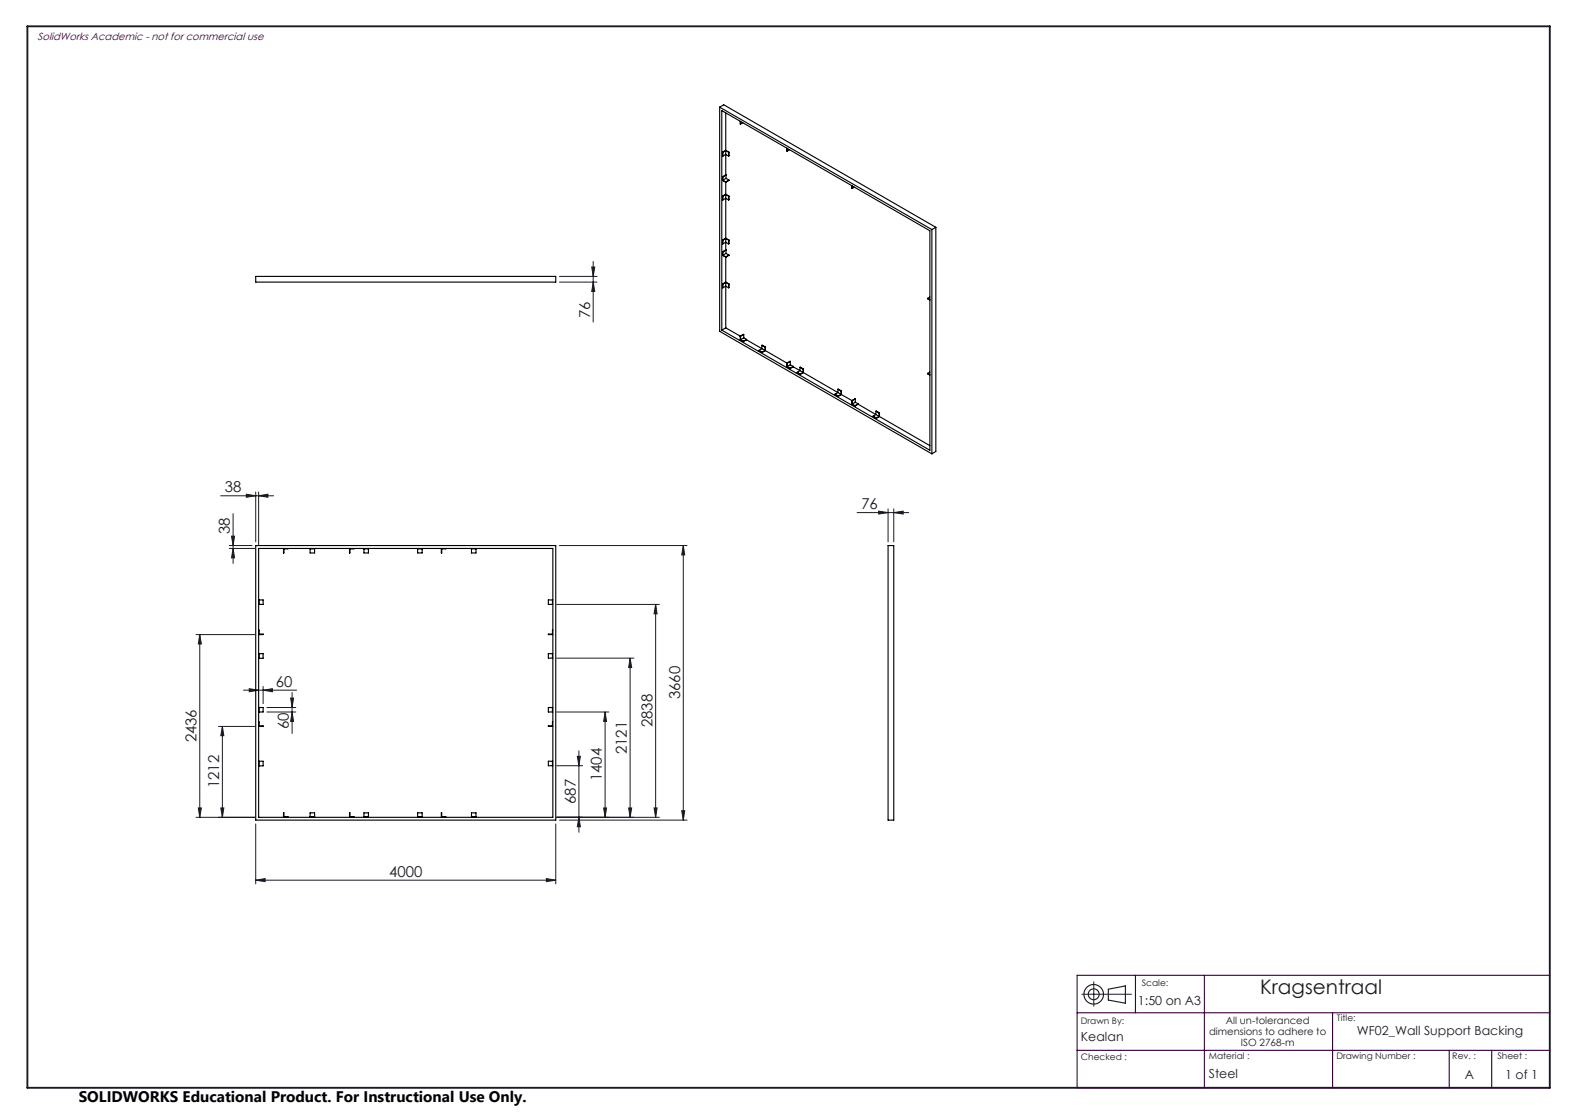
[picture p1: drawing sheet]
<svg xmlns="http://www.w3.org/2000/svg" width="420mm" height="297mm" viewBox="0 0 420 297" stroke-linecap="round" stroke-linejoin="round" font-family="sans-serif">
<g fill="none" stroke="#191924" stroke-width=".3">
<path d="M295.6 263.7l4.5-.8v4.6l-4.5-.9z"/>
<circle cx="291.6" cy="265.1" r="2.61"/>
<circle cx="291.7" cy="265.1" r="1.45"/>
</g>
<g fill="none" stroke="#191924" stroke-width=".27">
<path d="M149.2 73.7h10M149.2 75.2h10M157.8 71.2h.8l-.4 2.5zM158.2 69.7v16.2M158.2 75.2l.4 2.5h-.8zM58.8 132.2h14.2M62.2 136.9v13.3M65.7 131.8l2.5 .4-2.5 .4zM68.2 131.2v13.3M69 132.2l2.4-.4v.8zM69 131.2v14M228.6 136.7h13.7"/>
<path d="M234.3 136.3l2.5 .4-2.5 .4zM236.8 135.7v8.8M238.3 136.7l2.5-.4v.8zM238.3 135.7v8.8M61.1 145.4h6.1M61.1 146.2h6.8M61.7 142.9h.8l-.3 2.5zM62.2 146.2l.3 2.5h-.8zM149.2 145.4h34M182.2 145.4v73.2M182.2 145.4l.4 2.6h-.8zM52.3 169.2h15.6"/>
<path d="M53.3 169.2v48.7M53.3 169.2l.4 2.5h-.8zM148.4 175.5h20.7M148.4 161.1h27.4M168 175.5l.5 2.5h-.9zM168 175.5v42.4M174.8 161.1l.4 2.6h-.8zM174.8 161.1v56.8M58.3 193.7h9.6M59.3 193.7v24.2M59.3 193.7l.4 2.4h-.8zM64.9 184h14.2"/>
<path d="M66.5 183.6l2.5 .4-2.5 .4zM70.2 183v4.6M70.2 184l2.4-.4v.8zM71.2 188.6h7.7M71.2 189.8h7.7M77.5 186.1h.8l-.4 2.5zM77.9 184.6v10.9M77.9 189.8l.4 2.5h-.8zM148.4 189.8h13.9M161.4 189.8v28.1M161.4 189.8l.3 2.5h-.7zM52.3 217.9h15.6"/>
<path d="M52.9 215.4h.8l-.4 2.5zM58.9 215.4h.8l-.4 2.5zM68.2 219.7v16M148.2 219.7v16M148.4 204.1h7M149.2 218.6h34M154 201.6h.8l-.4 2.5zM154.4 200.2v21.7M154.4 217.9l.4 2.5h-.8zM161 215.4h.7l-.3 2.5zM167.6 215.4h.9l-.5 2.5zM174.4 215.4h.8l-.4 2.5z"/>
<path d="M175.8 217.9h-27.4M181.8 216.1h.8l-.4 2.5zM68.2 234.7l2.5-.5v.9zM68.2 234.7h80M145.7 234.2l2.5 .5-2.5 .4zM288.5 265.1h13.2M291.7 261.8v6.5"/>
</g>
<path d="M7.3 7h406v283h-406z" fill="none" stroke="#191924" stroke-width=".5"/>
<path d="M287.2 270h126.1M302.8 260v10M321.2 260v30M355.4 270v20M413.3 260h-126.1v30h126.1M287.2 280h126.1M386.5 280v10M397.8 280v10" fill="none" stroke="#400040" stroke-width=".3"/>
<g fill="#191924">
<path d="M66.5 183.6l2.5 .4-2.5 .4zM70.2 184l2.4-.4v.8z"/>
<path d="M68.2 234.7l2.5-.5v.9zM145.7 234.2l2.5 .5-2.5 .4z"/>
<path d="M65.7 131.8l2.5 .4-2.5 .4zM69 132.2l2.4-.4v.8z"/>
<path d="M167.6 215.4h.9l-.5 2.5zM168 175.5l.5 2.5h-.9z"/>
<path d="M181.8 216.1h.8l-.4 2.5zM182.2 145.4l.4 2.6h-.8zM62.2 146.2l.3 2.5h-.8zM61.7 142.9h.8l-.3 2.5z"/>
<path d="M77.5 186.1h.8l-.4 2.5zM77.9 189.8l.4 2.5h-.8zM59.3 193.7l.4 2.4h-.8zM58.9 215.4h.8l-.4 2.5zM53.3 169.2l.4 2.5h-.8zM52.9 215.4h.8l-.4 2.5zM154 201.6h.8l-.4 2.5zM154.4 217.9l.4 2.5h-.8zM161.4 189.8l.3 2.5h-.7zM161 215.4h.7l-.3 2.5zM174.8 161.1l.4 2.6h-.8zM174.4 215.4h.8l-.4 2.5zM157.8 71.2h.8l-.4 2.5zM158.2 75.2l.4 2.5h-.8z"/>
<path d="M234.3 136.3l2.5 .4-2.5 .4zM238.3 136.7l2.5-.4v.8z"/>
</g>
<g fill="none" stroke="#000" stroke-width=".3">
<path d="M191.9 28.6v59.7l56.6 32.7M191.9 28.6l56.6 32.6M191.9 28.6l1.1-.7 56.6 32.7M192.5 29.5l55.5 32v58.5l-55.5-32zM193.5 30.1v10M197.4 32.3l.1 .8M197.5 32.4v.7M198.1 32.7l-.6 .4M209.8 39.5l.1 .8M209.9 39.6v.7M210.5 39.9l-.6 .4M192.7 40.6l.1 1"/>
<path d="M192.7 47.1v1l.8 .5 .9-.6M192.7 52.3l.1 1M192.7 40.6h.1M192.7 47.1l.1 .1M192.7 52.3h.1M192.8 41.6l.7-.4 .8 .4M192.8 40.6v1M192.8 47.2v.8M192.8 52.3v1M192.8 48l.7 .5M192.8 53.3l.7-.4 .8 .4M193.5 51.8l-.8 .5"/>
<path d="M193.5 40.1l-.8 .5M193.5 46.6l-.8 .5M193.5 40.2v6.4M193.5 48.5v3.3M193.5 51.9v11.6M193.5 40.2l.8 .4M193.5 40.2l-.7 .4M193.5 40.1l.9 .5M193.5 46.6l.1 .1M193.5 51.9l.8 .4M193.5 51.9l-.7 .4M193.5 51.8l.9 .5"/>
<path d="M193.6 47.6l-.8 .4M193.6 47.6l.8 .4M193.6 46.7l-.8 .5M193.6 46.7v.9M194.3 40.6v1M194.3 52.3v1M194.4 40.6h-.1M194.4 40.6l-.1 1M194.4 52.3l-.1 1M194.4 48l-.9 .5M194.4 52.3h-.1M227.2 49.5v.8"/>
<path d="M227.2 49.6v.7M227.9 49.9l-.7 .4M68.2 73.7h80v1.5h-80zM192.7 64l.1 1M192.7 67.1v1l.8 .5 .9-.6M192.7 75.7l.1 1M192.7 64h.1M192.7 67.1l.1 .1M192.7 75.7h.1M192.8 64v1M192.8 67.2v.8M192.8 75.7v1"/>
<path d="M192.8 65l.7-.4 .8 .4M192.8 68l.7 .5M192.8 76.7l.7-.4 .8 .4M193.5 63.5l-.8 .5M193.5 66.6l-.8 .5M193.5 75.2l-.8 .5M193.5 63.6v3M193.5 68.5v6.7M193.5 75.3v12.1M193.5 63.6l.8 .4M193.5 63.6l-.7 .4M193.5 63.5l.9 .5"/>
<path d="M193.5 66.6l.1 .1M193.5 75.3l.8 .4M193.5 75.3l-.7 .4M193.5 75.2l.9 .5M193.6 66.7v.9M193.6 67.6l-.8 .4M193.6 67.6l.8 .4M193.6 66.7l-.8 .5M194.3 64v1M194.3 75.7v1M194.4 64l-.1 1M194.4 75.7l-.1 1"/>
<path d="M194.4 64h-.1M194.4 68l-.9 .5M194.4 75.7h-.1M247.3 79.5l.7 .5M247.3 79.5l.7 .4M248 79.2l-.7 .3M248.5 61.2v59.8M249.6 60.6v59.8l-1.1 .6M249.6 60.6l-1.1 .6M193.5 87.4l-1 .6M193.5 87.4l3.9 2.2M197.4 89.6v1l.8 .5"/>
<path d="M197.4 89.6l.1 .1M197.5 89.7v.9M197.5 90.6l.7 .4M198.2 91v.1M198.3 90.1l-.8 .5M198.3 90.1l.8 .4M198.3 89.2l-.8 .5M198.3 89.2v.9M198.3 89.2l-.9 .4M199.1 90.6l-.9 .5M199.1 90.6l4.1 2.4M199.1 90.5l-.9 .5"/>
<path d="M199.1 90.5v.1M202.4 93.4l.8 .6M202.4 93.4l.8 .5M203.2 93l-.8 .4M203.2 93l.8 .4M203.2 92.1l.8 .5M203.2 92.1l.9 .4M203.2 92.1v.9M203.2 93.9v.1M204 93.4l-.8 .5M204 92.6v.8M204.1 93.5l-.9 .5"/>
<path d="M204.1 93.5l5.7 3.3M204.1 92.5l-.1 .1M204.1 92.5v1M209.8 96.8v1l.9 .5M209.8 96.8l.1 .1M209.9 96.9v.9M209.9 97.8l.8 .4M210.7 98.2v.1M210.7 97.3l-.8 .5M210.7 97.3l.8 .4M210.7 96.4l-.9 .4M210.7 96.4l-.8 .5"/>
<path d="M210.7 96.4v.9M211.5 97.8l-.8 .5M211.5 97.8l1.8 1M211.5 97.7l-.8 .5M211.5 97.7v.1M212.5 99.3l.9 .5M212.5 99.3l.9 .4M213.3 98.8l.9 .5M213.3 97.9l.9 .5M213.3 98.8l-.8 .5M213.3 97.9v.9M213.4 99.7v.1"/>
<path d="M214.2 99.3l-.8 .4M214.2 98.4v.9M214.2 99.3l-.8 .5M214.2 99.3l9.2 5.4M214.2 98.4h.1M247.3 99.6l.7 .4M247.3 99.6l.7 .3M248 99.2l-.7 .4M222.7 105.1l.8 .6M222.7 105.1l.8 .5M223.4 104.7l-.7 .4M223.4 104.7l.9 .5"/>
<path d="M223.4 103.8v.9M223.4 103.8l.9 .5M223.4 103.8l1 .4M223.5 105.6v.1M224.3 105.2l-.8 .4M224.3 104.3v.9M224.4 105.2l-.9 .5M224.4 105.2l2.8 1.6M224.4 104.2l-.1 .1M224.4 104.2v1M227.2 106.8v1l.8 .5M227.2 106.8v.1"/>
<path d="M227.2 106.9v.8M227.2 107.7l.8 .5M228 108.2v.1M228.1 107.2l-.9 .5M228.1 107.2l.7 .5M228.1 106.4l-.9 .4M228.1 106.4l-.9 .5M228.1 106.4v.8M228.8 107.8l-.8 .5M228.8 107.8l5.6 3.2M228.8 107.7l-.8 .5M228.8 107.7v.1"/>
<path d="M232.8 110.9l.9 .6M232.8 110.9l.9 .5M233.6 109.6v.9l-.8 .4M233.6 109.6l.8 .5M233.6 109.6l.9 .5M233.7 111.4v.1M234.4 111l-.7 .4M234.4 110.1v.9M234.5 111.1l-.8 .4M234.5 111.1l13.5 7.7M234.5 110.1h-.1M234.5 110.1v1"/>
<path d="M68.2 145.4h80v73.2h-80zM69 146.2h78.4v71.7h-78.4zM69 159.9h1.2v1.2h-1.2M69.1 159.9v1.2M75.6 146.2v1.2l.1-1.1 1.1-.1M82.7 146.3h1.2M82.7 146.2v1.2h1.2v-1.2M93.2 146.2v1.2l.1-1.1 1.1-.1M97 146.3h1.2M97 146.2v1.2h1.2v-1.2M111.4 146.3h1.2M111.4 146.2v1.2h1.2v-1.2"/>
<path d="M117.7 146.2v1.2l.1-1.1 1.1-.1M125.7 146.2v1.2h1.2v-1.2M125.7 146.3h1.2M147.3 159.9v1.2M147.4 159.9h-1.2v1.2h1.2M236.8 145.4h1.5v73.2h-1.5zM69 168l.1 1h1.1v.2h-1.2M69 174.3h1.2v1.2h-1.2M69.1 174.3v1.2M147.3 174.3v1.2M147.4 168l-.1 1h-1.1v.2h1.2M147.4 174.3h-1.2v1.2h1.2"/>
<path d="M69 192.5l.1 1h1.1v.2h-1.2M69 188.6h1.2v1.2h-1.2M69.1 188.6v1.2M147.3 188.6v1.2M147.4 192.5l-.1 1h-1.1v.2h1.2M147.4 188.6h-1.2v1.2h1.2M69 202.9h1.2v1.3h-1.2M69.1 202.9v1.3M75.6 217.9v-1.2l.1 1.1h1.1v.1M82.7 217.8h1.2M82.7 217.9v-1.2h1.2v1.2M93.2 217.9v-1.2l.1 1.1h1.1v.1"/>
<path d="M97 217.8h1.2M97 217.9v-1.2h1.2v1.2M111.4 217.8h1.2M111.4 217.9v-1.2h1.2v1.2M117.7 217.9v-1.2l.1 1.1h1.1v.1M125.7 217.9v-1.2h1.2v1.2M125.7 217.8h1.2M147.3 202.9v1.2M147.4 202.9h-1.2v1.2h1.2"/>
</g>
<text font-size="5.3" fill="#191924" x="336" y="265.1">Kragsentraal</text>
<text font-size="4.1" x="21" y="293.7">SOLIDWORKS Educational Product. For Instructional Use Only.</text>
<g font-size="4" fill="#191924">
<text x="157.3" y="84.7" transform="rotate(-90 157.3 84.7)">76</text>
<text x="60" y="131.3">38</text>
<text x="229.7" y="135.8">76</text>
<text x="61.3" y="142.5" transform="rotate(-90 61.3 142.5)">38</text>
<text x="73.6" y="183.1">60</text>
<text x="181.3" y="186.5" transform="rotate(-90 181.3 186.5)">3660</text>
<text x="52.4" y="198" transform="rotate(-90 52.4 198)">2436</text>
<text x="77" y="194.4" transform="rotate(-90 77 194.4)">60</text>
<text x="174" y="193.9" transform="rotate(-90 174 193.9)">2838</text>
<text x="167.2" y="201.1" transform="rotate(-90 167.2 201.1)">2121</text>
<text x="160.5" y="208.3" transform="rotate(-90 160.5 208.3)">1404</text>
<text x="58.4" y="210.2" transform="rotate(-90 58.4 210.2)">1212</text>
<text x="153.5" y="214.3" transform="rotate(-90 153.5 214.3)">687</text>
<text x="103.8" y="233.8">4000</text>
</g>
<g font-size="3.3" fill="#191924">
<text x="303.5" y="267.8">1:50 on A3</text>
<text x="361.8" y="275.9">WF02_Wall Support Backing</text>
<text x="288.2" y="277.6">Kealan</text>
<text x="322.4" y="287.5">Steel</text>
<text x="390.6" y="287.6">A</text>
<text x="401.4" y="287.6">1 of 1</text>
</g>
<text font-size="2.8" fill="#400040" x="10" y="10.5">SolidWorks Academic - not for commercial use</text>
<g font-size="2.7" fill="#191924">
<text x="322.4" y="275.9">dimensions to adhere to</text>
<text x="326.9" y="272.9">All un-toleranced</text>
<text x="330.9" y="278.9">ISO 2768-m</text>
</g>
<g font-size="2.4" fill="#191924">
<text x="304.5" y="262.8">Scale:</text>
<text x="288.2" y="272.9">Drawn By:</text>
<text x="356.5" y="272.3">Title:</text>
<text x="288.2" y="282.6">Checked :</text>
<text x="322.4" y="282.3">Material :</text>
<text x="356.4" y="282.3">Drawing Number :</text>
<text x="387.3" y="282.4">Rev. :</text>
<text x="399.3" y="282.3">Sheet :</text>
</g>
</svg>
